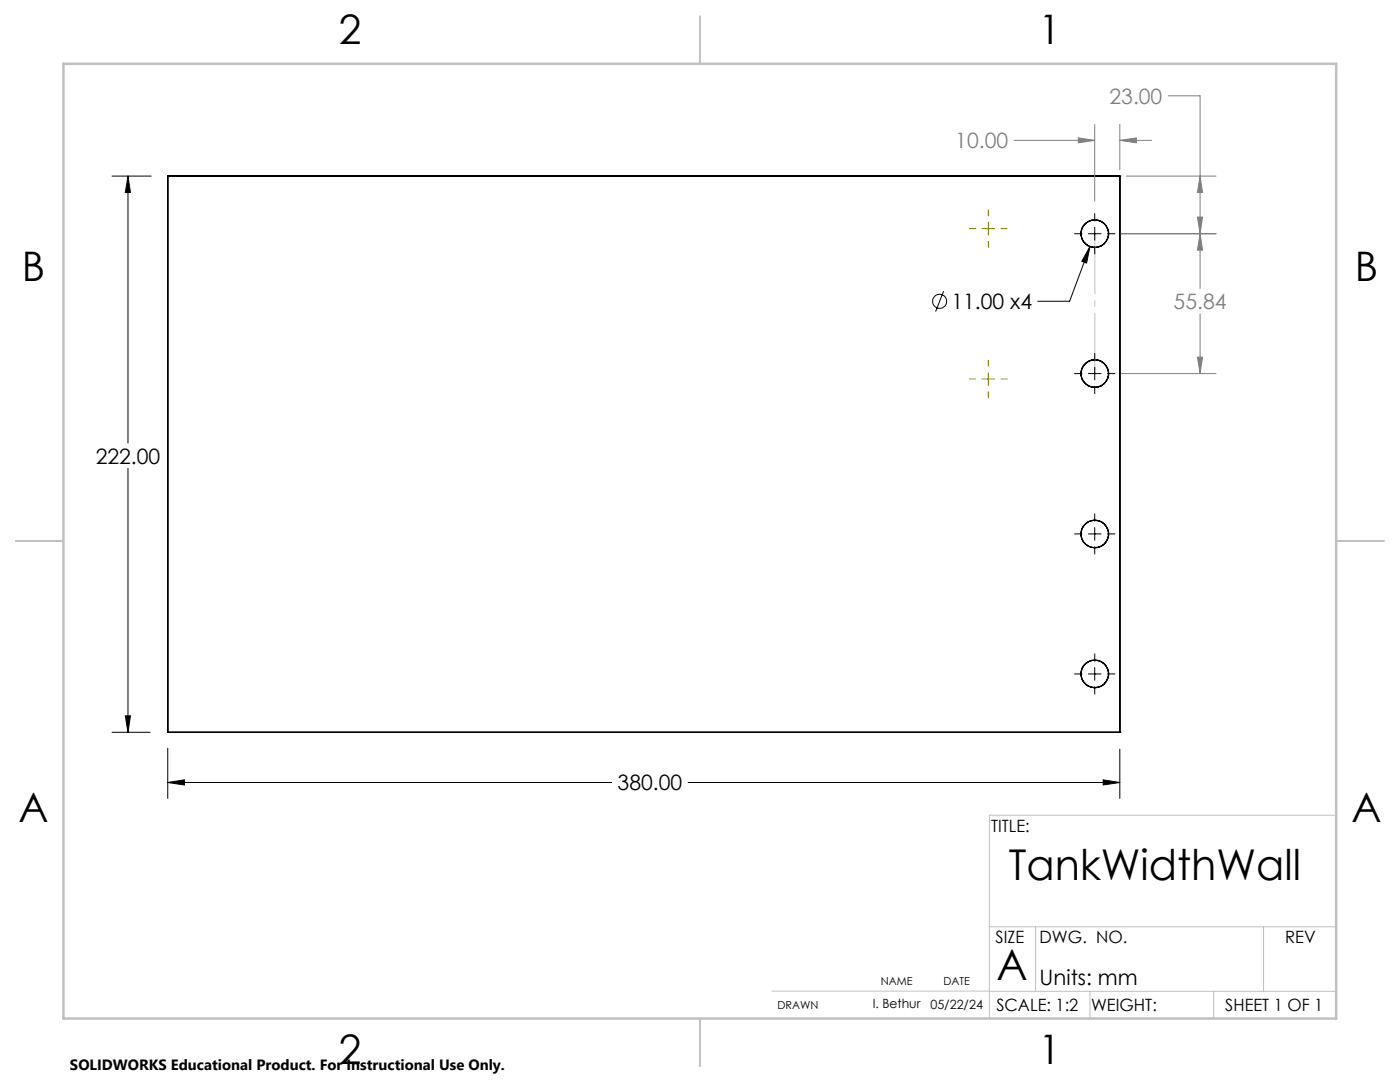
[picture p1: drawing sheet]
<svg xmlns="http://www.w3.org/2000/svg" width="279mm" height="216mm" viewBox="0 0 279 216" stroke-linecap="round" stroke-linejoin="round" font-family="sans-serif">
<g fill="none" stroke="#000" stroke-width=".25">
<path d="M33.5 35.1h.1M33.5 35.1v111M33.5 35.1h190M223.5 35.1h.1M223.5 35.1v111M33.5 146.1h.1M33.5 146.1h190M223.5 146.1h.1"/>
<circle cx="218.5" cy="46.6" r="2.76"/>
<circle cx="218.5" cy="74.5" r="2.75"/>
<circle cx="218.5" cy="106.5" r="2.75"/>
<circle cx="218.5" cy="134.5" r="2.76"/>
</g>
<g fill="none" stroke="#000" stroke-width=".2">
<path d="M22.4 35.1h7.8M25.5 35.1l.5 3.3h-1zM25.5 35.1v53.3M188.3 58.1l-1.6 4.1M214.5 46.6h1.4M217.2 46.6h2.5M217.5 49.2l-.6 3.3-1-.4zM217.5 49.2l-4 10.9h-6.4M218.5 42.6v1.5M218.5 45.4v2.5M218.5 49.2v1.5M221 46.6h1.5"/>
<path d="M214.5 74.5h1.4M217.2 74.5h2.5M218.5 70.5v1.5M218.5 73.3v2.5M218.5 77.1v1.5M221 74.5h1.5M25.5 93.5v52.6M214.5 106.5h1.4M217.2 106.5h2.5M218.5 102.5v1.5M218.5 105.3v2.5M218.5 109.1v1.5"/>
<path d="M221 106.5h1.5M214.5 134.5h1.4M217.2 134.5h2.5M218.5 130.5v1.4M218.5 133.2v2.5M218.5 137v1.5M221 134.5h1.5M22.4 146.1h7.6M25 142.8h1l-.5 3.3zM33.5 156.1l3.3-.5v1zM33.5 149.3v10M33.5 156.1h88.6"/>
<path d="M137.3 156.1h86.2M220.2 155.6l3.3 .5-3.3 .5zM223.5 149.5v9.8"/>
<circle cx="187.5" cy="60.1" r="1.41"/>
</g>
<g fill="none" stroke="#808080" stroke-width=".2">
<path d="M233.2 19.1h6.3v38.5M202.4 28h16.1M215.2 27.5l3.3 .5-3.3 .5zM218.5 24.8v15.3M223.5 28l3.3-.5v1zM223.5 24.8v9.1M223.5 28h6.3M224.8 35.1h17.9M239.5 35.1l.5 3.3h-1zM223.8 46.6h18.9M239 43.3h1l-.5 3.3zM239.5 46.6l.5 3.3h-1z"/>
<path d="M223.8 74.5h18.9M239 71.3h1l-.5 3.2zM239.5 62.6v11.9"/>
</g>
<path d="M218.5 46.6v27.9" fill="none" stroke="#c0c0c0" stroke-width=".2" stroke-dasharray="15.2 1.3 1.3 1.3" stroke-dashoffset="3.2" stroke-linecap="butt"/>
<path d="M193.5 45.6h1.2M196 45.6h2.5M197.2 41.9v1.2M197.2 44.3v2.6M197.2 48.2v1.2M199.8 45.6h1.2M193.5 75.6h1.2M196 75.6h2.5M197.2 71.9v1.2M197.2 74.4v2.5M197.2 78.2v1.2M199.8 75.6h1.2" fill="none" stroke="#808000" stroke-width=".2"/>
<path d="M266.7 162.7h-69.3v40.5M154.1 197.8h43.3M197.4 197.8h69.3M197.4 184.9h69.3M206.7 184.9v12.9M217.5 197.8v5.4M242.2 197.8v5.4M252.2 184.9v12.9" fill="none" stroke="#c0c0c0" stroke-width=".2"/>
<path d="M139.7 3.2v9.5M3.1 107.9h9.6M266.7 107.9h9.5M139.7 203.2v9.6" fill="none" stroke="#c0c0c0" stroke-width=".25"/>
<path d="M12.7 12.7h254v190.5h-254z" fill="none" stroke="#c0c0c0" stroke-width=".5"/>
<path d="M25 142.8h1l-.5 3.3zM25.5 35.1l.5 3.3h-1zM220.2 155.6l3.3 .5-3.3 .5zM33.5 156.1l3.3-.5v1zM217.5 49.2l-1.6 2.9 1 .4z" fill="#000"/>
<g fill="#808080">
<path d="M239 71.3h1l-.5 3.2zM239.5 46.6l.5 3.3h-1zM239.5 35.1l.5 3.3h-1zM239 43.3h1l-.5 3.3z"/>
<path d="M215.2 27.5l3.3 .5-3.3 .5zM223.5 28l3.3-.5v1z"/>
</g>
<g font-size="8.5">
<text x="201.4" y="175.6">TankWidthWall</text>
<text x="198.9" y="195.5">A</text>
</g>
<g font-size="8.1">
<text x="67.6" y="8.9">2</text>
<text x="207.3" y="8.9">1</text>
<text x="4.4" y="56.2">B</text>
<text x="270.4" y="56.2">B</text>
<text x="3.7" y="164.1">A</text>
<text x="269.7" y="164.1">A</text>
<text x="67.6" y="212.4">2</text>
<text x="207.3" y="212.4">1</text>
</g>
<g font-size="4.2" fill="#808080">
<text x="221.4" y="20.7">23.00</text>
<text x="190.7" y="29.6">10.00</text>
<text x="234.2" y="61.7">55.84</text>
</g>
<g font-size="4.2">
<text x="189.9" y="61.7">11.00 x4</text>
<text x="19.1" y="92.5">222.00</text>
<text x="123.3" y="157.7">380.00</text>
<text x="207.5" y="196.6">Units: mm</text>
</g>
<g font-size="3.4">
<text x="197.8" y="166">TITLE:</text>
<text x="198.7" y="188.1">SIZE</text>
<text x="207.5" y="188.1">DWG. NO.</text>
<text x="256.5" y="188.2">REV</text>
<text x="198.8" y="201.7">SCALE: 1:2</text>
<text x="217.7" y="201.8">WEIGHT:</text>
<text x="244.5" y="201.7">SHEET 1 OF 1</text>
</g>
<text font-size="3" x="14" y="213.5">SOLIDWORKS Educational Product. For Instructional Use Only.</text>
<g font-size="2.5">
<text x="174.2" y="201.2">I. Bethur</text>
<text x="185.7" y="201.3">05/22/24</text>
</g>
<g font-size="2.2">
<text x="175.8" y="196.5">NAME</text>
<text x="188.3" y="196.5">DATE</text>
<text x="155.2" y="201.3">DRAWN</text>
</g>
</svg>
